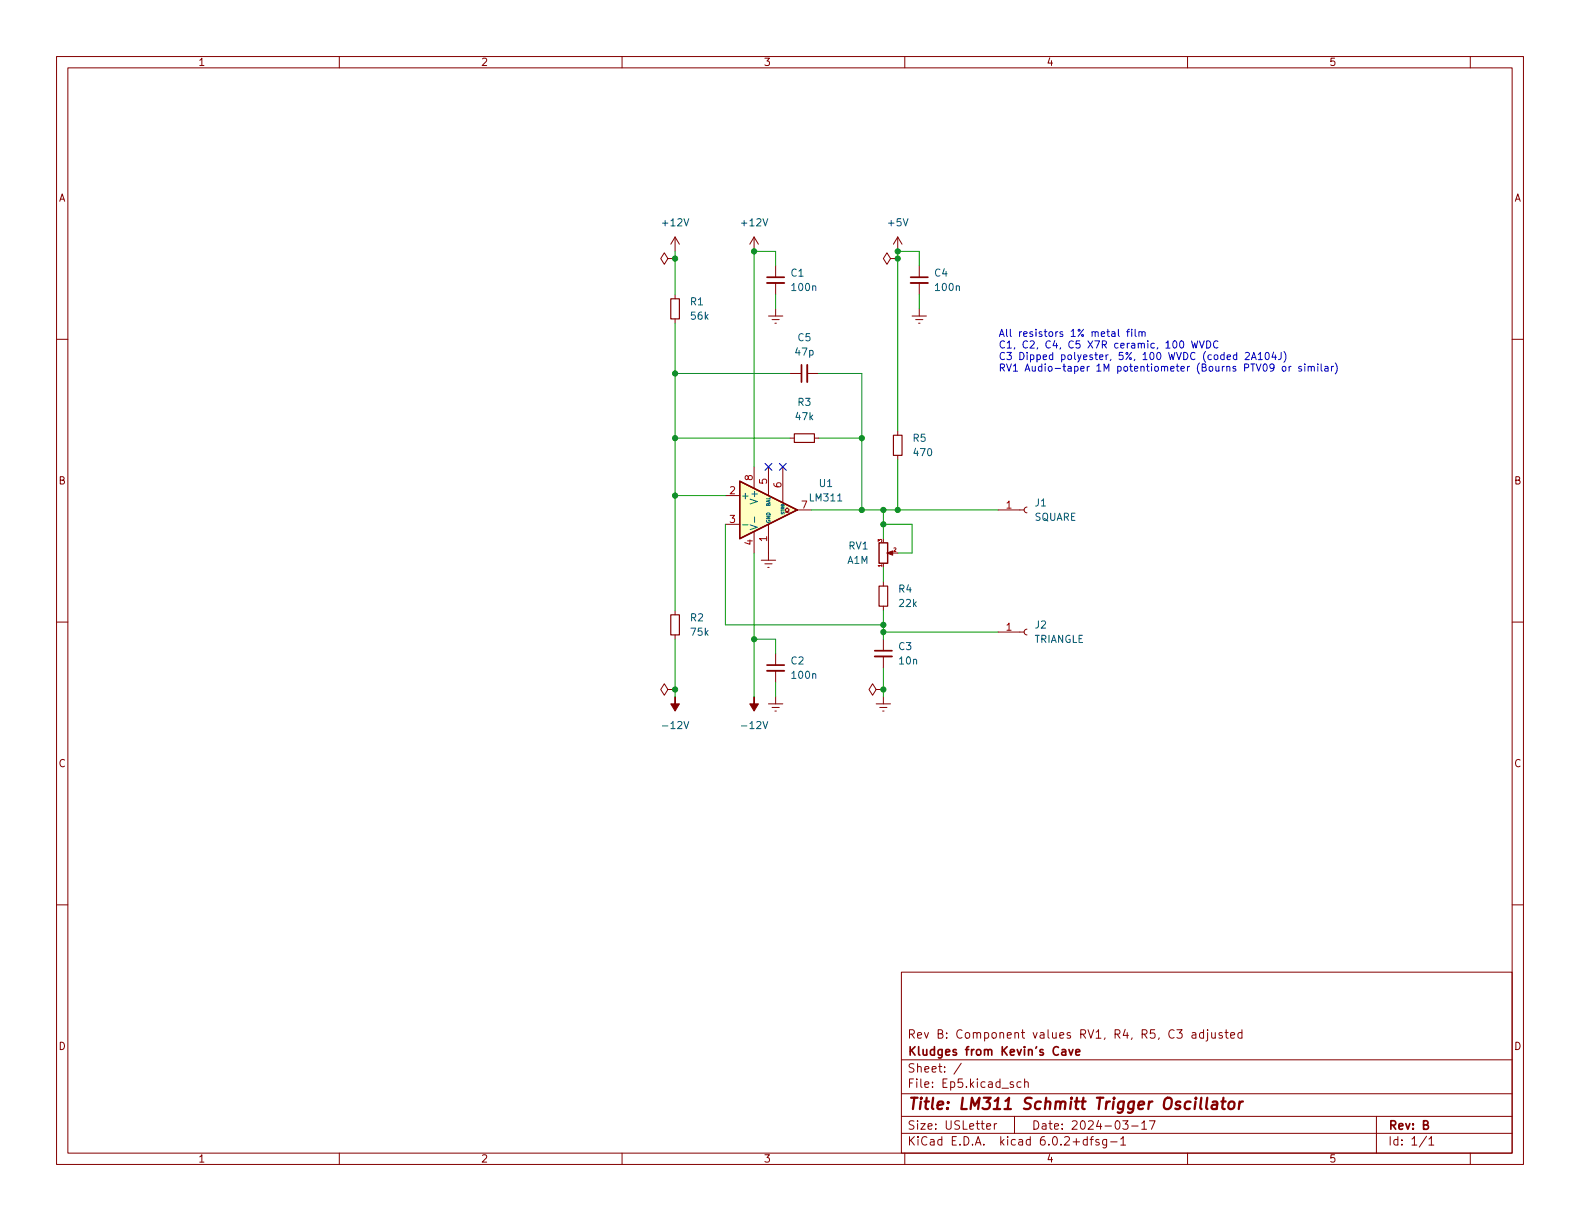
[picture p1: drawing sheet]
<svg xmlns="http://www.w3.org/2000/svg" width="279mm" height="216mm" viewBox="0 0 279 216" stroke-linecap="round" stroke-linejoin="round" font-family="sans-serif">
<g fill="none" stroke="#840000" stroke-width=".18">
<path d="M10 10h259.4v195.9h-259.4zM12 12h255.4v191.9h-255.4zM60 10v2M110 10v2M160 10v2M210 10v2M260 10v2M10 60h2M118.1 45.7l-.6-1-.7 1 .7 1 .6-1h1.3M119.4 45.7h.1M119.4 41.9v2.6M119.4 52.1v.7"/>
<path d="M119.4 56.4v.8M119.4 41.9l-.8 1.3M119.4 41.9l.7 1.3M133.3 41.9v2.6M133.3 41.9l-.7 1.3M133.3 41.9l.8 1.3M135.9 55.9h2.5M136.5 56.5h1.3M137 57.2h.3M137.2 47v2M137.2 50v2.1M137.2 54.6v1.3"/>
<path d="M157.5 45.7l-.7-1-.6 1 .6 1 .7-1h1.2M158.7 45.7h.1M158.7 41.9v2.6M158.7 41.9l-.7 1.3M158.7 41.9l.8 1.3M161.3 55.9h2.5M161.9 56.5h1.3M162.4 57.2h.3M162.6 47v2M162.6 50v2.1M162.6 54.6v1.3M267.4 60h2"/>
<path d="M139.7 77.5h.8M139.7 66h2M142.7 66h2.1M144 77.5h.8M158.7 76.2v.8M128.3 87.6h2.5M128.3 92.7h2.5M133.3 82.6v3.8M133.3 94v3.8M134.6 99.1h2.6M135.3 99.7h1.2M135.9 82.6v5"/>
<path d="M135.9 92.7v6.4M138.4 82.6v6.3M138.8 90.6h.4l-.4-.4 .4-.4 .4 .4-.4 .4h.4M141 90.2h2.5M158.7 80.5v.8M176.5 90.2h4.6M181.6 89.7l-.3 .1-.2 .4 .2 .3 .3 .2M10 110h2M119.4 108v.7M119.4 112.3v.7M135.8 100.3h.2M137.2 115.6v2"/>
<path d="M137.2 118.6v2.1M156.2 102.9v.7M156.2 107.2v.8M156.2 113v2.1M156.2 116.1v2M176.5 111.8h4.6M181.6 111.3l-.3 .1-.2 .4 .2 .3 .3 .2M267.4 110h2M118.1 121.9l-.6-1-.7 1 .7 1 .6-1h1.3M119.4 121.9h.1M135.9 124.5h2.5M136.5 125.1h1.3"/>
<path d="M137 125.7h.3M137.2 123.2v1.3M154.9 121.9l-.6-1-.6 1 .6 1 .6-1h1.3M154.9 124.5h2.6M155.6 125.1h1.2M156.1 125.7h.2M156.2 121.9h.1M156.2 123.2v1.3M10 160h2M267.4 160h2M159.4 171.9h108v32h-108zM159.4 197.4h108"/>
<path d="M159.4 193.4h108M159.4 187.4h108M170 188l-1.3 1.9M174.5 199.2l.7-.2-.1-.3h-.4l-.2 .2v.7h.6M175.8 198.7v1M176.3 198.7h-.3l-.2 .3M179.2 191.4l-.4-.1-.2 .2 .1 .2 .5 .2v.3h-.6M179.4 197.4v3M180.5 191.4l-.4-.1-.3 .3v.4l.2 .2h.5M181.2 191.4l.2-.1 .4 .1v.9M181.2 190.8v1.5M198.5 198.2h1l-.5 .5 .4 .2v.6l-.2 .2h-.4l-.3-.2"/>
<path d="M200.1 199.1h1.2M201.9 198.6l.4-.4v1.5M201.9 199.7h.9M203.3 198.2h1l-.7 1.5M210.8 182.6h.6l.1 1M211.5 182.9l-.5 .1a.29 .29 0 0 0-.2 .3 .29 .29 0 0 0 .2 .3l.5-.1M212.8 182.6h-.4l-.3 .3v.4l.2 .2h.5M212.8 182.1v1.5M213.5 182.6v1.3l-.2 .2M213.5 182.1v.1M214.3 182.6v.9l.4 .1 .2-.2M214.9 182.6v1"/>
<path d="M216.1 182.6h-.3l-.3 .2 .1 .2 .5 .2v.3h-.6M216.6 182.6h.6M216.8 182.1v1.3l.4 .2M217.6 183.1l.7-.2v-.3h-.5l-.2 .2 .1 .7h.6M219.6 182.6h-.4l-.3 .3v.4l.1 .2h.6M219.6 182.1v1.5M243.4 197.4v6.5M60 203.9v2M110 203.9v2M159.4 200.4h108M160 203.9v2M192.3 201.5h-.5l-.3 .3v.4l.2 .2h.6"/>
<path d="M192.3 201v1.5M192.8 201.5h.5M193.3 201l-.3 .2v1.3M194.3 201.5h-.3l-.2 .2v.2l.5 .1v.4h-.5M195.7 201.5v1.2l-.3 .3-.4-.1M195.7 201.5h-.4l-.3 .3v.4l.1 .2h.6M196.4 201.9h1.1M198.2 201.4l.4-.4v1.5M198.2 202.5h.8M210 203.9v2M252.3 200.9l-1.3 1.9M252.7 201.4l.4-.4v1.5"/>
<path d="M252.7 202.5h.8M260 203.9v2"/>
</g>
<path d="M213.5 194.1l-.2 1.7 .2 .3M214.4 194.9l.2-.1 .6 .1-.1 1.2M215.3 195.2l-.7 .1a.4 .4 0 0 0-.4 .4 .4 .4 0 0 0 .3 .4l.7-.1M216 194.8h.7M216.4 194.1l-.3 1.7 .1 .2 .4 .1M217.4 195a.52 .52 0 0 1 .5-.2 .52 .52 0 0 1 .4 .4l-.1 .5a.55 .55 0 0 1-.5 .4 .55 .55 0 0 1-.5-.4zM219.2 194.8l-.1 1.3M219.8 194.8l-.4 .1-.2 .3" fill="none" stroke="#840000" stroke-width=".4"/>
<path d="M135.6 49h3.1M161 49h3.1M141.7 64.5v3.1M135.6 117.6h3.1M154.7 115.1h3M187.8 185.7h.6l.1 .9M188.5 185.9l-.5 .1a.29 .29 0 0 0-.3 .3 .29 .29 0 0 0 .3 .3l.5-.1M189 185.6l.4 1 .3-1M190.2 186.1l.8-.2-.1-.2-.4-.1-.3 .2 .1 .7h.6" fill="none" stroke="#840000" stroke-width=".3"/>
<path d="M135.6 50h3.1M161 50h3.1M142.7 64.5v3.1M135.6 118.6h3.1M154.7 116.1h3" fill="none" stroke="#840000" stroke-width=".33"/>
<g fill="#840000" stroke="#840000" stroke-width=".18">
<path d="M156.8 97.8l1.1-.4v.8l-1.1-.4h.3z"/>
<path d="M119.4 123.2v1.3h.7l-.7 1.2-.8-1.2h.8z"/>
<path d="M133.3 123.2v1.3h.8l-.8 1.2-.7-1.2h.7z"/>
</g>
<path d="M130.8 85.1l10.2 5.1-10.2 5.1zM155.4 96h1.6v3.6h-1.6z" fill="none" stroke="#840000" stroke-width=".25"/>
<path d="M118.6 52.8h1.5v3.6h-1.5zM140.5 76.7h3.5v1.5h-3.5zM158 77h1.5v3.5h-1.5zM118.6 108.7h1.5v3.6h-1.5zM155.4 103.6h1.6v3.6h-1.6z" fill="none" stroke="#840000" stroke-width=".2"/>
<path d="M130.8 85.1l10.2 5.1-10.2 5.1z" fill="#ffffc2" stroke="#ffffc2" stroke-width=".18"/>
<path d="M131.3 92.8h1M132.7 92.8l1.2 .4-1.2 .5M133.4 91.4v1" fill="none" stroke="#006464" stroke-width=".18"/>
<g fill="none" stroke="#0000c2" stroke-width=".18">
<path d="M197.8 58.2v1.1l.2 .2M199.2 58.6h.5M199.7 58.2l-.3 .2v1.1M200.1 58.2v.1M200.1 58.6v.9M200.7 58.2v1.1l.2 .2M201.4 58.8l.2-.2 .3 .1v.8M201.4 58.6v.9M201.9 58.8l.2-.2 .3 .1 .1 .8M210.7 60.3l.3 1.2 .3-.9 .2 .9 .3-1.2M212.1 60.3l.4 1.2 .5-1.2M213.4 60.3a.64 .64 0 0 1 .7 .6 .64 .64 0 0 1-.7 .6z"/>
<path d="M215.4 60.4a.6 .6 0 0 0-.9 .4 .6 .6 0 0 0 .6 .7l.3-.1M220.2 62.4l.5-.1 .2 .4-.8 .9h.8M221.3 63.6l.4-1.3 .4 1.3M221.4 63.2h.6M222.5 62.7l.4-.4v1.3M222.5 63.6h.7M223.9 62.4l.1-.1a.68 .68 0 0 1 .5 .7 .68 .68 0 0 1-.5 .6 .84 .84 0 0 1-.1-1.2zM225.2 62.3l-.3 .9h.8M225.3 64.9l-.3 .2h-.3l-.1-.2 .1-.5h.3l.2 .1a.84 .84 0 0 1-.3 1.1h-.2M225.5 62.7v.9M226.6 62.3v.9a.41 .41 0 0 1-.5 .4M226.9 64.8h.3l.2 .2v.4l-.2 .2h-.3l-.2-.2z"/>
<path d="M227 62.1a1.46 1.46 0 0 1 0 2M228 64.8v.8M228.3 64.8l-.3 .2M230.1 64.8h-.3l-.2 .2 .1 .1 .4 .2v.3h-.5M230.7 64.4v.1M230.7 64.8v.8M231.3 64.9l.2-.1h.3l.1 .8M231.3 64.8v.8M231.9 65l.2-.2h.3v.8M233 64.4v.1M233 64.8v.8M233.6 64.4v1l.2 .2"/>
<path d="M234.3 64.8h.5v.8M234.8 65.1h-.4l-.2 .2 .2 .3h.4M235.4 64.8v.8M235.8 64.8l-.4 .2M236.1 64.2a1.46 1.46 0 0 1 0 1.9"/>
</g>
<g fill="none" stroke="#009600" stroke-width=".18">
<path d="M119.4 44.5v7.6M119.4 57.2v50.8M137.2 47v-2.5h-3.9v38.1M137.2 52.1v2.5M162.6 47v-2.5h-3.9v31.7M162.6 52.1v2.5M119.4 77.5h20.3M119.4 66h20.3M144.8 77.5h7.6M144.8 66h7.6v24.2M119.4 87.6h8.9M128.3 92.7v17.8h27.9"/>
<path d="M133.3 97.8v25.4M143.5 90.2h33M156.2 92.7h5.1v5.1h-2.6M156.2 90.2v5.1M158.7 81.3v8.9M119.4 113v10.2M133.3 113h3.9v2.6M156.2 100.3v2.6M156.2 108v5M156.2 118.1v5.1M156.2 111.8h20.3M137.2 120.7v2.5"/>
</g>
<path d="M135.3 81.9l1.2 1.3M136.5 81.9l-1.2 1.3M137.8 81.9l1.2 1.3M139 81.9l-1.2 1.3" fill="none" stroke="#000084" stroke-width=".18"/>
<g fill="#009600" stroke="#009600" stroke-width=".18">
<circle cx="119.4" cy="45.7" r=".46"/>
<circle cx="158.7" cy="44.5" r=".46"/>
<circle cx="158.7" cy="45.7" r=".46"/>
<circle cx="133.3" cy="44.5" r=".46"/>
<circle cx="133.3" cy="113" r=".46"/>
<circle cx="156.2" cy="92.7" r=".46"/>
<circle cx="158.7" cy="90.2" r=".46"/>
<circle cx="156.2" cy="111.8" r=".46"/>
<circle cx="156.2" cy="121.9" r=".46"/>
<circle cx="119.4" cy="121.9" r=".46"/>
<circle cx="156.2" cy="110.5" r=".46"/>
<circle cx="119.4" cy="87.6" r=".46"/>
<circle cx="119.4" cy="66" r=".46"/>
<circle cx="119.4" cy="77.5" r=".46"/>
<circle cx="152.4" cy="77.5" r=".46"/>
<circle cx="152.4" cy="90.2" r=".46"/>
<circle cx="156.2" cy="90.2" r=".46"/>
</g>
<text font-size="2.8" fill="#840000" x="160.4" y="196.2">Title: LM311 Schmitt Trigger Oscillator</text>
<g font-size="2.1" fill="#840000">
<text x="160.4" y="183.6">Rev B: Component values RV1, R4, R5, C3 adjusted</text>
<text x="160.4" y="189.7">Sheet: /</text>
<text x="160.4" y="186.7">Kludges from Kevin's Cave</text>
<text x="160.4" y="192.4">File: Ep5.kicad_sch</text>
<text x="160.4" y="202.5">KiCad E.D.A. kicad 6.0.2+dfsg-1</text>
<text x="160.4" y="199.7">Size: USLetter</text>
<text x="182.4" y="199.7">Date: 2024-03-17</text>
<text x="245.4" y="199.7">Rev: B</text>
<text x="245.4" y="202.5">Id: 1/1</text>
</g>
<g font-size="1.8" fill="#840000">
<text x="35" y="11.6">1</text>
<text x="85" y="11.6">2</text>
<text x="135" y="11.6">3</text>
<text x="185" y="11.6">4</text>
<text x="235" y="11.6">5</text>
<text x="10.3" y="35.6">A</text>
<text x="267.7" y="35.6">A</text>
<text x="10.3" y="85.7">B</text>
<text x="267.7" y="85.7">B</text>
<text x="10.3" y="135.6">C</text>
<text x="267.7" y="135.6">C</text>
<text x="10.3" y="185.7">D</text>
<text x="267.7" y="185.7">D</text>
<text x="35" y="205.6">1</text>
<text x="85" y="205.6">2</text>
<text x="135" y="205.6">3</text>
<text x="185" y="205.6">4</text>
<text x="235" y="205.6">5</text>
</g>
<g font-size="1.8" fill="#006464">
<text x="117.3" y="40">+12V</text>
<text x="131.3" y="40">+12V</text>
<text x="157.2" y="40">+5V</text>
<text x="122.1" y="54">R1</text>
<text x="139.9" y="48.9">C1</text>
<text x="140.2" y="51.4">100n</text>
<text x="165.3" y="48.9">C4</text>
<text x="165.6" y="51.4">100n</text>
<text x="122.2" y="56.5">56k</text>
<text x="140.7" y="62.9">47p</text>
<text x="141.1" y="60.3">C5</text>
<text x="141.1" y="71.8">R3</text>
<text x="140.8" y="74.3">47k</text>
<text x="161.5" y="78.1">R5</text>
<text x="161.7" y="80.6">470</text>
<text x="130.9" y="88.3">+</text>
<text x="134" y="88.7" transform="rotate(-90 134 88.7)">V+</text>
<text x="143.3" y="88.6">LM311</text>
<text x="144.9" y="86.1">U1</text>
<text x="183.1" y="89.5">J1</text>
<text x="182.9" y="92.1">SQUARE</text>
<text x="149.8" y="99.7">A1M</text>
<text x="150.1" y="97.2">RV1</text>
<text x="158.9" y="104.8">R4</text>
<text x="159.1" y="107.3">22k</text>
<text x="122.1" y="109.9">R2</text>
<text x="122.2" y="112.4">75k</text>
<text x="182.8" y="113.7">TRIANGLE</text>
<text x="183.1" y="111.1">J2</text>
<text x="139.9" y="117.5">C2</text>
<text x="158.9" y="114.9">C3</text>
<text x="159.1" y="117.5">10n</text>
<text x="140.2" y="120">100n</text>
<text x="117.5" y="128.9">-12V</text>
<text x="131.5" y="128.9">-12V</text>
</g>
<g font-size="1.8" fill="#0000c2">
<text x="176.5" y="59.6">All resistors 1% metal film</text>
<text x="176.5" y="61.6">C1, C2, C4, C5 X7R ceramic, 100 WVDC</text>
<text x="176.5" y="63.6">C3 Dipped polyester, 5%, 100 WVDC (coded 2A104J)</text>
<text x="176.5" y="65.7">RV1 Audio-taper 1M potentiometer (Bourns PTV09 or similar)</text>
</g>
<g font-size="1.8" fill="#a90000">
<text x="129" y="87.4">2</text>
<text x="133.1" y="84.9" transform="rotate(-90 133.1 84.9)">8</text>
<text x="135.6" y="85.6" transform="rotate(-90 135.6 85.6)">5</text>
<text x="138.2" y="86.2" transform="rotate(-90 138.2 86.2)">6</text>
<text x="141.7" y="89.9">7</text>
<text x="177.9" y="89.9">1</text>
<text x="129" y="92.5">3</text>
<text x="135.6" y="95.7" transform="rotate(-90 135.6 95.7)">1</text>
<text x="133.1" y="96.4" transform="rotate(-90 133.1 96.4)">4</text>
<text x="177.9" y="111.5">1</text>
</g>
<g font-size=".9" fill="#006464">
<text x="136.2" y="89.6" transform="rotate(-90 136.2 89.6)">BAL</text>
<text x="136.2" y="92.6" transform="rotate(-90 136.2 92.6)">GND</text>
</g>
<g font-size=".9" fill="#a90000">
<text x="156" y="95.8" transform="rotate(-90 156 95.8)">3</text>
<text x="156" y="100.3" transform="rotate(-90 156 100.3)">1</text>
<text x="158" y="97.5">2</text>
</g>
<text font-size=".7" fill="#006464" x="138.7" y="91" transform="rotate(-90 138.7 91)">STRB</text>
</svg>
